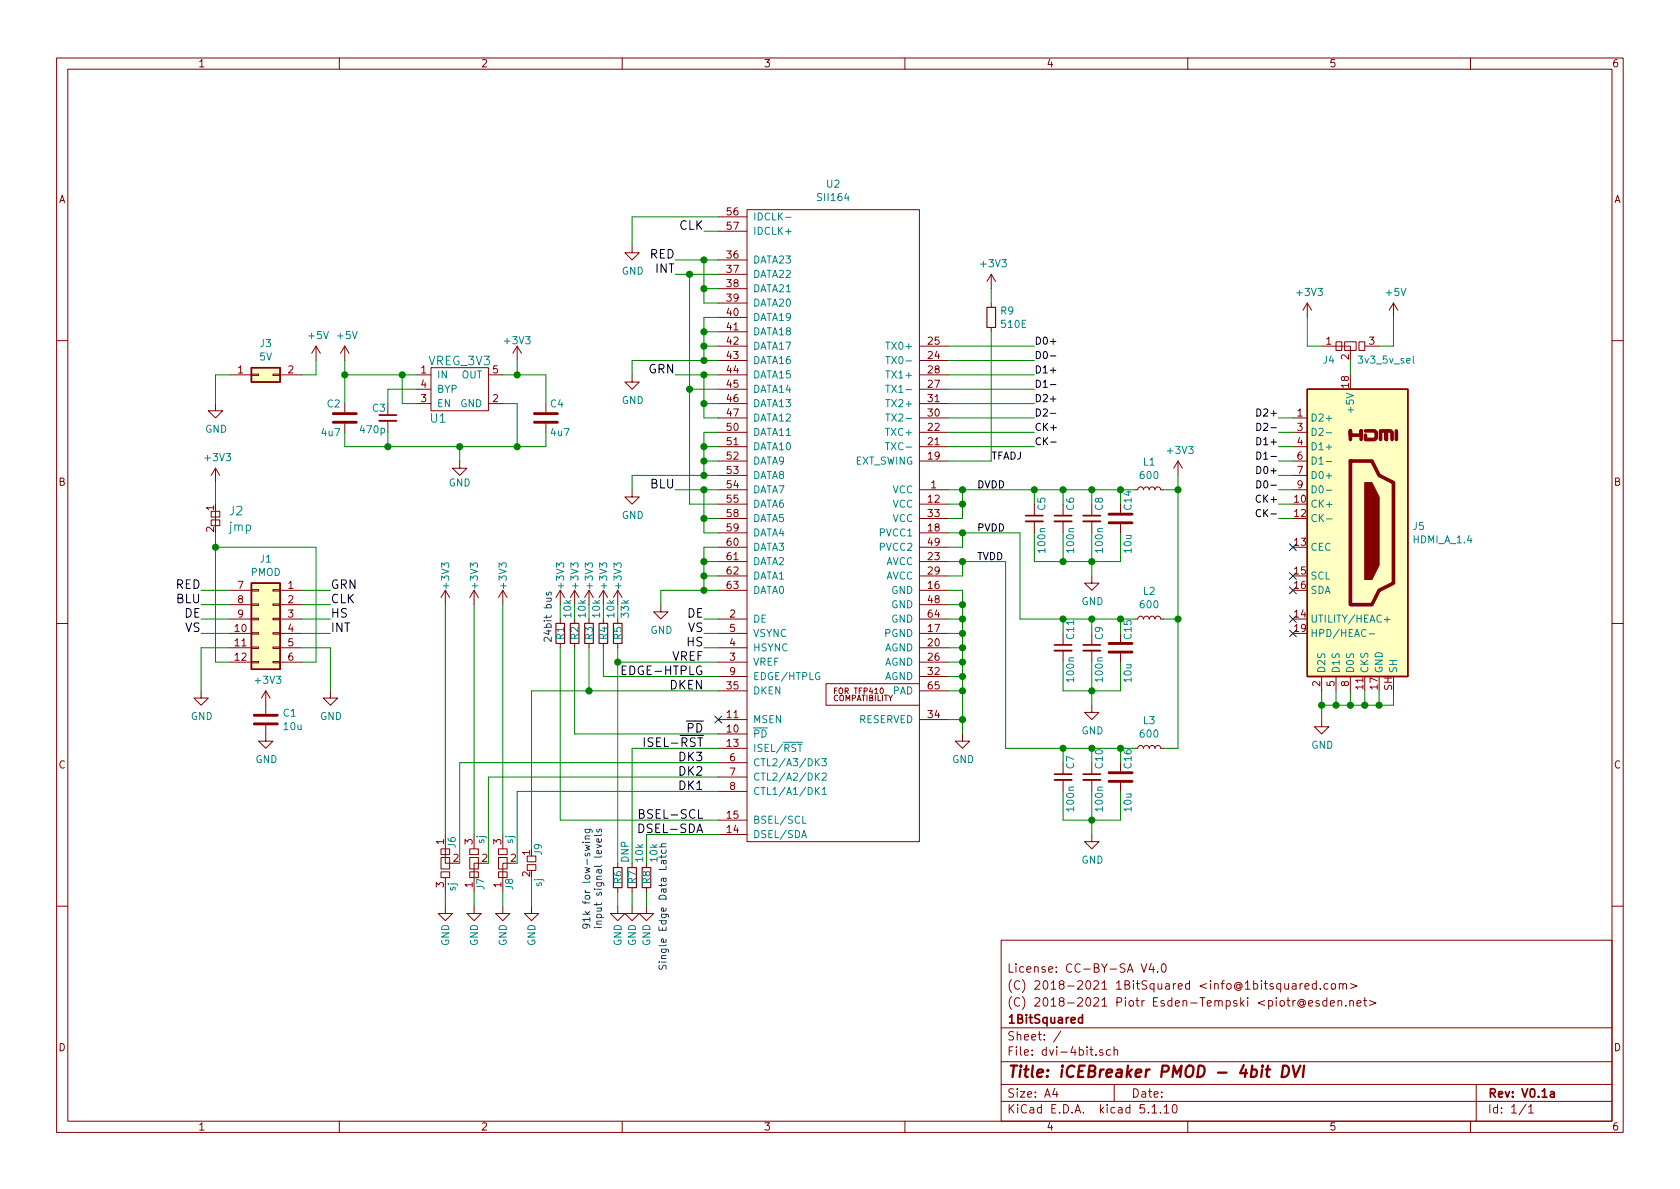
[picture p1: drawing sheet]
EESchema Schematic File Version 4
EELAYER 30 0
EELAYER END
$Descr A4 11693 8268
encoding utf-8
Sheet 1 1
Title "iCEBreaker PMOD - 4bit DVI"
Date ""
Rev "V0.1a"
Comp "1BitSquared"
Comment1 "(C) 2018-2021 Piotr Esden-Tempski <piotr@esden.net>"
Comment2 "(C) 2018-2021 1BitSquared <info@1bitsquared.com>"
Comment3 "License: CC-BY-SA V4.0"
Comment4 ""
$EndDescr
$Comp
L Connector_Generic:Conn_02x06_Top_Bottom J1
U 1 1
P 1900 4300
F 0 "J1" H 1950 4720 50  0000 C CNN
F 1 "PMOD" H 1950 4627 50  0000 C CNN
F 2 "pkl_connectors:PMODHeader_2x06_P2.54mm_Horizontal" H 1900 4300 50  0001 C CNN
F 3 "~" H 1900 4300 50  0001 C CNN
F 4 "conn-th-01in-6-2-hdr-ra" H 1900 4300 50  0001 C CNN "Key"
F 5 "ANY" H 1900 4300 50  0001 C CNN "Source"
	1    1900 4300
	-1   0    0    -1  
$EndComp
Wire Wire Line
	1600 4500 1400 4500
Wire Wire Line
	1400 4500 1400 4800
Wire Wire Line
	1600 4600 1500 4600
Wire Wire Line
	2100 4600 2200 4600
Wire Wire Line
	2100 4500 2300 4500
Wire Wire Line
	2300 4500 2300 4800
Wire Wire Line
	1600 4400 1400 4400
Wire Wire Line
	1600 4300 1400 4300
Wire Wire Line
	1600 4200 1400 4200
Wire Wire Line
	2100 4200 2300 4200
Wire Wire Line
	2100 4300 2300 4300
$Comp
L power:GND #PWR06
U 1 1
P 2300 4800
F 0 "#PWR06" H 2300 4550 50  0001 C CNN
F 1 "GND" H 2305 4624 50  0000 C CNN
F 2 "" H 2300 4800 50  0001 C CNN
F 3 "" H 2300 4800 50  0001 C CNN
	1    2300 4800
	1    0    0    -1  
$EndComp
$Comp
L power:GND #PWR01
U 1 1
P 1400 4800
F 0 "#PWR01" H 1400 4550 50  0001 C CNN
F 1 "GND" H 1405 4624 50  0000 C CNN
F 2 "" H 1400 4800 50  0001 C CNN
F 3 "" H 1400 4800 50  0001 C CNN
	1    1400 4800
	1    0    0    -1  
$EndComp
$Comp
L power:+3V3 #PWR02
U 1 1
P 1500 3350
F 0 "#PWR02" H 1500 3200 50  0001 C CNN
F 1 "+3V3" H 1515 3526 50  0000 C CNN
F 2 "" H 1500 3350 50  0001 C CNN
F 3 "" H 1500 3350 50  0001 C CNN
	1    1500 3350
	1    0    0    -1  
$EndComp
$Comp
L pkl_device:pkl_C C1
U 1 1
P 1850 5000
F 0 "C1" H 1965 5047 50  0000 L CNN
F 1 "10u" H 1965 4954 50  0000 L CNN
F 2 "pkl_dipol:C_0603" H 1965 4907 30  0001 L CNN
F 3 "" H 1850 5000 60  0000 C CNN
F 4 "cap-cer-0603-10u" H 1850 5000 50  0001 C CNN "Key"
F 5 "ANY" H 1850 5000 50  0001 C CNN "Source"
	1    1850 5000
	1    0    0    -1  
$EndComp
$Comp
L power:+3V3 #PWR03
U 1 1
P 1850 4900
F 0 "#PWR03" H 1850 4750 50  0001 C CNN
F 1 "+3V3" H 1865 5076 50  0000 C CNN
F 2 "" H 1850 4900 50  0001 C CNN
F 3 "" H 1850 4900 50  0001 C CNN
	1    1850 4900
	1    0    0    -1  
$EndComp
$Comp
L power:GND #PWR04
U 1 1
P 1850 5100
F 0 "#PWR04" H 1850 4850 50  0001 C CNN
F 1 "GND" H 1855 4924 50  0000 C CNN
F 2 "" H 1850 5100 50  0001 C CNN
F 3 "" H 1850 5100 50  0001 C CNN
	1    1850 5100
	1    0    0    -1  
$EndComp
Wire Wire Line
	2100 4100 2300 4100
Wire Wire Line
	1600 4100 1400 4100
Text Label 1400 4400 2    60   ~ 0
VS
Text Label 1400 4300 2    60   ~ 0
DE
Text Label 2300 4300 0    60   ~ 0
HS
Text Label 1400 4200 2    60   ~ 0
BLU
Text Label 2300 4200 0    60   ~ 0
CLK
Text Label 1400 4100 2    60   ~ 0
RED
Text Label 2300 4100 0    60   ~ 0
GRN
$Comp
L Connector:HDMI_A_1.4 J5
U 1 1
P 9400 3700
F 0 "J5" H 9830 3747 50  0000 L CNN
F 1 "HDMI_A_1.4" H 9830 3654 50  0000 L CNN
F 2 "pkl_connectors:HDMI-10029449-111RLF" H 9425 3700 50  0001 C CNN
F 3 "https://en.wikipedia.org/wiki/HDMI" H 9425 3700 50  0001 C CNN
F 4 "ANY" H 9400 3700 50  0001 C CNN "Source"
	1    9400 3700
	1    0    0    -1  
$EndComp
$Comp
L pkl_lattice:SII164 U2
U 1 1
P 5800 3600
F 0 "U2" H 5800 5930 50  0000 C CNN
F 1 "SII164" H 5800 5837 50  0000 C CNN
F 2 "pkl_housings_qfp:TQFP-64-1EP_10x10mm_P0.5mm_EP5x5mm" H 5850 1250 50  0001 C CNN
F 3 "http://www1.futureelectronics.com/doc/SILICON%20IMAGE/SII164CTG64.pdf" H 5850 1250 50  0001 C CNN
F 4 "ANY" H 5800 3600 50  0001 C CNN "Source"
	1    5800 3600
	1    0    0    -1  
$EndComp
Wire Wire Line
	9200 4800 9200 4900
Wire Wire Line
	9300 4800 9300 4900
Wire Wire Line
	9400 4800 9400 4900
Wire Wire Line
	9500 4800 9500 4900
Wire Wire Line
	9600 4800 9600 4900
Wire Wire Line
	9700 4800 9700 4900
Wire Wire Line
	9700 4900 9600 4900
Wire Wire Line
	9600 4900 9500 4900
Connection ~ 9600 4900
Wire Wire Line
	9500 4900 9400 4900
Connection ~ 9500 4900
Connection ~ 9300 4900
Wire Wire Line
	9300 4900 9200 4900
Connection ~ 9400 4900
Wire Wire Line
	9400 4900 9300 4900
Wire Wire Line
	9200 4900 9200 5000
Connection ~ 9200 4900
$Comp
L power:GND #PWR0101
U 1 1
P 9200 5000
F 0 "#PWR0101" H 9200 4750 50  0001 C CNN
F 1 "GND" H 9205 4824 50  0000 C CNN
F 2 "" H 9200 5000 50  0001 C CNN
F 3 "" H 9200 5000 50  0001 C CNN
	1    9200 5000
	1    0    0    -1  
$EndComp
Wire Wire Line
	5000 4400 4900 4400
Wire Wire Line
	5000 4500 4900 4500
Text Label 4900 4500 2    60   ~ 0
HS
Text Label 4900 4400 2    60   ~ 0
VS
Wire Wire Line
	5000 4300 4900 4300
Text Label 4900 4300 2    60   ~ 0
DE
Wire Wire Line
	5000 1600 4900 1600
$Comp
L power:GND #PWR0102
U 1 1
P 4400 1700
F 0 "#PWR0102" H 4400 1450 50  0001 C CNN
F 1 "GND" H 4405 1524 50  0000 C CNN
F 2 "" H 4400 1700 50  0001 C CNN
F 3 "" H 4400 1700 50  0001 C CNN
	1    4400 1700
	1    0    0    -1  
$EndComp
Text Label 4900 1600 2    60   ~ 0
CLK
Wire Wire Line
	6600 4100 6700 4100
Wire Wire Line
	6700 4100 6700 4200
Wire Wire Line
	6600 4200 6700 4200
Connection ~ 6700 4200
Wire Wire Line
	6700 4200 6700 4300
Wire Wire Line
	6600 4300 6700 4300
Connection ~ 6700 4300
Wire Wire Line
	6700 4300 6700 4400
Wire Wire Line
	6600 4400 6700 4400
Connection ~ 6700 4400
Wire Wire Line
	6700 4400 6700 4500
Wire Wire Line
	6600 4500 6700 4500
Connection ~ 6700 4500
Wire Wire Line
	6700 4500 6700 4600
Wire Wire Line
	6600 4600 6700 4600
Connection ~ 6700 4600
$Comp
L power:GND #PWR0103
U 1 1
P 6700 5100
F 0 "#PWR0103" H 6700 4850 50  0001 C CNN
F 1 "GND" H 6705 4924 50  0000 C CNN
F 2 "" H 6700 5100 50  0001 C CNN
F 3 "" H 6700 5100 50  0001 C CNN
	1    6700 5100
	1    0    0    -1  
$EndComp
Wire Wire Line
	6600 4000 6700 4000
Wire Wire Line
	6700 4000 6700 3900
Wire Wire Line
	6600 3900 6700 3900
Wire Wire Line
	6600 3600 6700 3600
Wire Wire Line
	6700 3600 6700 3500
Wire Wire Line
	6600 3500 6700 3500
Connection ~ 6700 3500
Wire Wire Line
	6700 3500 6700 3400
Wire Wire Line
	6600 3400 6700 3400
Connection ~ 6700 3400
Wire Wire Line
	5000 2800 4900 2800
Wire Wire Line
	5000 2600 4900 2600
Wire Wire Line
	4900 2600 4700 2600
Connection ~ 4900 2600
Text Label 4700 2600 2    60   ~ 0
GRN
Wire Wire Line
	5000 2500 4900 2500
Wire Wire Line
	5000 2400 4900 2400
Wire Wire Line
	4900 2500 4900 2400
Wire Wire Line
	5000 2000 4900 2000
Wire Wire Line
	5000 1800 4900 1800
Wire Wire Line
	4900 1800 4700 1800
Connection ~ 4900 1800
Text Label 4700 1800 2    60   ~ 0
RED
Wire Wire Line
	5000 3200 4900 3200
Wire Wire Line
	5000 3300 4900 3300
Wire Wire Line
	4900 3300 4900 3200
Wire Wire Line
	5000 3400 4900 3400
Wire Wire Line
	5000 3600 4900 3600
Wire Wire Line
	4900 3400 4700 3400
Connection ~ 4900 3400
Text Label 4700 3400 2    60   ~ 0
BLU
Wire Wire Line
	5000 4100 4900 4100
Wire Wire Line
	5000 4000 4900 4000
Wire Wire Line
	4900 4100 4900 4000
$Comp
L power:GND #PWR0104
U 1 1
P 4600 4200
F 0 "#PWR0104" H 4600 3950 50  0001 C CNN
F 1 "GND" H 4605 4024 50  0000 C CNN
F 2 "" H 4600 4200 50  0001 C CNN
F 3 "" H 4600 4200 50  0001 C CNN
	1    4600 4200
	1    0    0    -1  
$EndComp
Wire Wire Line
	6600 2400 7200 2400
Wire Wire Line
	6600 2500 7200 2500
Wire Wire Line
	6600 2600 7200 2600
Wire Wire Line
	6600 2700 7200 2700
Wire Wire Line
	6600 2800 7200 2800
Wire Wire Line
	6600 2900 7200 2900
Wire Wire Line
	6600 3000 7200 3000
Wire Wire Line
	6600 3100 7200 3100
Text Label 7200 2400 0    50   ~ 0
D0+
Text Label 7200 2500 0    50   ~ 0
D0-
Text Label 7200 2600 0    50   ~ 0
D1+
Text Label 7200 2700 0    50   ~ 0
D1-
Text Label 7200 2800 0    50   ~ 0
D2+
Text Label 7200 2900 0    50   ~ 0
D2-
Text Label 7200 3000 0    50   ~ 0
CK+
Text Label 7200 3100 0    50   ~ 0
CK-
NoConn ~ 9000 4400
NoConn ~ 9000 4300
NoConn ~ 9000 4100
NoConn ~ 9000 4000
NoConn ~ 9000 3800
Wire Wire Line
	9000 2900 8900 2900
Wire Wire Line
	9000 3000 8900 3000
Wire Wire Line
	9000 3100 8900 3100
Wire Wire Line
	9000 3200 8900 3200
Wire Wire Line
	9000 3300 8900 3300
Wire Wire Line
	9000 3400 8900 3400
Wire Wire Line
	9000 3500 8900 3500
Wire Wire Line
	9000 3600 8900 3600
Text Label 8900 3300 2    50   ~ 0
D0+
Text Label 8900 3400 2    50   ~ 0
D0-
Text Label 8900 3100 2    50   ~ 0
D1+
Text Label 8900 3200 2    50   ~ 0
D1-
Text Label 8900 2900 2    50   ~ 0
D2+
Text Label 8900 3000 2    50   ~ 0
D2-
Text Label 8900 3500 2    50   ~ 0
CK+
Text Label 8900 3600 2    50   ~ 0
CK-
$Comp
L power:+3V3 #PWR0105
U 1 1
P 8200 3300
F 0 "#PWR0105" H 8200 3150 50  0001 C CNN
F 1 "+3V3" H 8215 3476 50  0000 C CNN
F 2 "" H 8200 3300 50  0001 C CNN
F 3 "" H 8200 3300 50  0001 C CNN
	1    8200 3300
	1    0    0    -1  
$EndComp
$Comp
L pkl_device:pkl_C_Small C5
U 1 1
P 7200 3600
F 0 "C5" V 7250 3650 50  0000 L CNN
F 1 "100n" V 7250 3350 50  0000 L CNN
F 2 "pkl_dipol:C_0402" H 7292 3507 60  0001 L CNN
F 3 "" H 7200 3600 60  0000 C CNN
F 4 "cap-cer-0402-100n" H 7200 3600 50  0001 C CNN "Key"
F 5 "ANY" H 7200 3600 50  0001 C CNN "Source"
	1    7200 3600
	1    0    0    -1  
$EndComp
$Comp
L pkl_device:pkl_C_Small C6
U 1 1
P 7400 3600
F 0 "C6" V 7450 3650 50  0000 L CNN
F 1 "100n" V 7450 3350 50  0000 L CNN
F 2 "pkl_dipol:C_0402" H 7492 3507 60  0001 L CNN
F 3 "" H 7400 3600 60  0000 C CNN
F 4 "cap-cer-0402-100n" H 7400 3600 50  0001 C CNN "Key"
F 5 "ANY" H 7400 3600 50  0001 C CNN "Source"
	1    7400 3600
	1    0    0    -1  
$EndComp
$Comp
L pkl_device:pkl_C_Small C8
U 1 1
P 7600 3600
F 0 "C8" V 7650 3650 50  0000 L CNN
F 1 "100n" V 7650 3350 50  0000 L CNN
F 2 "pkl_dipol:C_0402" H 7692 3507 60  0001 L CNN
F 3 "" H 7600 3600 60  0000 C CNN
F 4 "cap-cer-0402-100n" H 7600 3600 50  0001 C CNN "Key"
F 5 "ANY" H 7600 3600 50  0001 C CNN "Source"
	1    7600 3600
	1    0    0    -1  
$EndComp
$Comp
L pkl_device:pkl_C_Small C10
U 1 1
P 7600 5400
F 0 "C10" V 7650 5450 50  0000 L CNN
F 1 "100n" V 7650 5150 50  0000 L CNN
F 2 "pkl_dipol:C_0402" H 7692 5307 60  0001 L CNN
F 3 "" H 7600 5400 60  0000 C CNN
F 4 "cap-cer-0402-100n" H 7600 5400 50  0001 C CNN "Key"
F 5 "ANY" H 7600 5400 50  0001 C CNN "Source"
	1    7600 5400
	1    0    0    -1  
$EndComp
$Comp
L power:+3V3 #PWR0106
U 1 1
P 4300 4200
F 0 "#PWR0106" H 4300 4050 50  0001 C CNN
F 1 "+3V3" V 4300 4400 50  0000 C CNN
F 2 "" H 4300 4200 50  0001 C CNN
F 3 "" H 4300 4200 50  0001 C CNN
	1    4300 4200
	1    0    0    -1  
$EndComp
Wire Wire Line
	4300 4200 4300 4300
NoConn ~ 5000 5000
Wire Wire Line
	5000 5800 4500 5800
$Comp
L power:GND #PWR0107
U 1 1
P 4500 6300
F 0 "#PWR0107" H 4500 6050 50  0001 C CNN
F 1 "GND" V 4500 6100 50  0000 C CNN
F 2 "" H 4500 6300 50  0001 C CNN
F 3 "" H 4500 6300 50  0001 C CNN
	1    4500 6300
	1    0    0    -1  
$EndComp
Wire Wire Line
	6600 3200 6900 3200
Wire Wire Line
	6900 3200 6900 2300
$Comp
L pkl_device:pkl_R_Small R9
U 1 1
P 6900 2200
F 0 "R9" H 6959 2247 50  0000 L CNN
F 1 "510E" H 6959 2154 50  0000 L CNN
F 2 "pkl_dipol:R_0402" H 6959 2107 60  0001 L CNN
F 3 "" H 6900 2200 60  0000 C CNN
F 4 "res-0402-500" H 6900 2200 50  0001 C CNN "Key"
F 5 "ANY" H 6900 2200 50  0001 C CNN "Source"
	1    6900 2200
	1    0    0    -1  
$EndComp
$Comp
L power:+3V3 #PWR0108
U 1 1
P 6900 2000
F 0 "#PWR0108" H 6900 1850 50  0001 C CNN
F 1 "+3V3" H 6915 2176 50  0000 C CNN
F 2 "" H 6900 2000 50  0001 C CNN
F 3 "" H 6900 2000 50  0001 C CNN
	1    6900 2000
	1    0    0    -1  
$EndComp
Wire Wire Line
	6900 2100 6900 2000
$Comp
L pkl_device:pkl_R_Small R4
U 1 1
P 4200 4400
F 0 "R4" V 4200 4350 50  0000 L CNN
F 1 "10k" V 4250 4500 50  0000 L CNN
F 2 "pkl_dipol:R_0402" H 4259 4307 60  0001 L CNN
F 3 "" H 4200 4400 60  0000 C CNN
F 4 "res-0402-10k" H 4200 4400 50  0001 C CNN "Key"
F 5 "ANY" H 4200 4400 50  0001 C CNN "Source"
	1    4200 4400
	1    0    0    -1  
$EndComp
$Comp
L pkl_device:pkl_R_Small R5
U 1 1
P 4300 4400
F 0 "R5" V 4300 4350 50  0000 L CNN
F 1 "33k" V 4350 4500 50  0000 L CNN
F 2 "pkl_dipol:R_0402" H 4359 4307 60  0001 L CNN
F 3 "" H 4300 4400 60  0000 C CNN
F 4 "res-0402-33k" H 4300 4400 50  0001 C CNN "Key"
F 5 "ANY" H 4300 4400 50  0001 C CNN "Source"
	1    4300 4400
	1    0    0    -1  
$EndComp
Wire Wire Line
	5000 4600 4300 4600
Wire Wire Line
	4300 4600 4300 4500
$Comp
L pkl_device:pkl_R_Small R6
U 1 1
P 4300 6100
F 0 "R6" V 4300 6050 50  0000 L CNN
F 1 "DNP" V 4350 6200 50  0000 L CNN
F 2 "pkl_dipol:R_0402" H 4359 6007 60  0001 L CNN
F 3 "" H 4300 6100 60  0000 C CNN
F 4 "dnp" H 4300 6100 50  0001 C CNN "Key"
F 5 "ANY" H 4300 6100 50  0001 C CNN "Source"
	1    4300 6100
	1    0    0    -1  
$EndComp
Wire Wire Line
	4300 4600 4300 6000
Connection ~ 4300 4600
Wire Wire Line
	4300 6200 4300 6300
$Comp
L power:GND #PWR0109
U 1 1
P 4300 6300
F 0 "#PWR0109" H 4300 6050 50  0001 C CNN
F 1 "GND" V 4300 6100 50  0000 C CNN
F 2 "" H 4300 6300 50  0001 C CNN
F 3 "" H 4300 6300 50  0001 C CNN
	1    4300 6300
	1    0    0    -1  
$EndComp
Text Notes 4200 5750 3    50   ~ 0
91k for low-swing\ninput signal levels
$Comp
L pkl_device:pkl_L_Small L1
U 1 1
P 8000 3400
F 0 "L1" V 8190 3400 50  0000 C CNN
F 1 "600" V 8097 3400 50  0000 C CNN
F 2 "pkl_dipol:L_0402" H 8049 3307 60  0001 L CNN
F 3 "" V 8000 3400 60  0000 C CNN
F 4 "ind-0402-600" H 8000 3400 50  0001 C CNN "Key"
F 5 "ANY" H 8000 3400 50  0001 C CNN "Source"
	1    8000 3400
	0    -1   -1   0   
$EndComp
Wire Wire Line
	7900 3400 7800 3400
$Comp
L pkl_device:pkl_C C14
U 1 1
P 7800 3600
F 0 "C14" V 7850 3650 50  0000 L CNN
F 1 "10u" V 7850 3350 50  0000 L CNN
F 2 "pkl_dipol:C_0603" H 7892 3507 60  0001 L CNN
F 3 "" H 7800 3600 60  0000 C CNN
F 4 "cap-cer-0603-10u" H 7800 3600 50  0001 C CNN "Key"
F 5 "ANY" H 7800 3600 50  0001 C CNN "Source"
	1    7800 3600
	1    0    0    -1  
$EndComp
Wire Wire Line
	7800 3400 7800 3500
Connection ~ 7800 3400
Wire Wire Line
	7600 3400 7600 3500
Connection ~ 7600 3400
Wire Wire Line
	7600 3400 7400 3400
Wire Wire Line
	7400 3400 7400 3500
Connection ~ 7400 3400
Wire Wire Line
	7400 3400 7200 3400
Wire Wire Line
	7200 3400 7200 3500
Connection ~ 7200 3400
Wire Wire Line
	7200 3400 6700 3400
Wire Wire Line
	7200 3700 7200 3900
Wire Wire Line
	7200 3900 7400 3900
Wire Wire Line
	7800 3900 7800 3700
Wire Wire Line
	7600 3700 7600 3900
Connection ~ 7600 3900
Wire Wire Line
	7400 3700 7400 3900
Connection ~ 7400 3900
Wire Wire Line
	7400 3900 7600 3900
Wire Wire Line
	7600 3900 7600 4000
$Comp
L power:GND #PWR0110
U 1 1
P 7600 4000
F 0 "#PWR0110" H 7600 3750 50  0001 C CNN
F 1 "GND" H 7605 3824 50  0000 C CNN
F 2 "" H 7600 4000 50  0001 C CNN
F 3 "" H 7600 4000 50  0001 C CNN
	1    7600 4000
	1    0    0    -1  
$EndComp
Wire Wire Line
	8100 3400 8200 3400
Wire Wire Line
	8200 3400 8200 3300
$Comp
L pkl_device:pkl_C_Small C9
U 1 1
P 7600 4500
F 0 "C9" V 7650 4550 50  0000 L CNN
F 1 "100n" V 7650 4250 50  0000 L CNN
F 2 "pkl_dipol:C_0402" H 7692 4407 60  0001 L CNN
F 3 "" H 7600 4500 60  0000 C CNN
F 4 "cap-cer-0402-100n" H 7600 4500 50  0001 C CNN "Key"
F 5 "ANY" H 7600 4500 50  0001 C CNN "Source"
	1    7600 4500
	1    0    0    -1  
$EndComp
$Comp
L pkl_device:pkl_C C15
U 1 1
P 7800 4500
F 0 "C15" V 7850 4550 50  0000 L CNN
F 1 "10u" V 7850 4250 50  0000 L CNN
F 2 "pkl_dipol:C_0603" H 7892 4407 60  0001 L CNN
F 3 "" H 7800 4500 60  0000 C CNN
F 4 "cap-cer-0603-10u" H 7800 4500 50  0001 C CNN "Key"
F 5 "ANY" H 7800 4500 50  0001 C CNN "Source"
	1    7800 4500
	1    0    0    -1  
$EndComp
Wire Wire Line
	7100 3700 7100 4300
Wire Wire Line
	7100 4300 7400 4300
Wire Wire Line
	6600 3700 6700 3700
Wire Wire Line
	7800 4300 7800 4400
Connection ~ 7800 4300
Wire Wire Line
	7800 4300 7900 4300
Wire Wire Line
	7600 4300 7600 4400
Connection ~ 7600 4300
$Comp
L pkl_device:pkl_L_Small L2
U 1 1
P 8000 4300
F 0 "L2" V 8190 4300 50  0000 C CNN
F 1 "600" V 8097 4300 50  0000 C CNN
F 2 "pkl_dipol:L_0402" H 8049 4207 60  0001 L CNN
F 3 "" V 8000 4300 60  0000 C CNN
F 4 "ind-0402-600" H 8000 4300 50  0001 C CNN "Key"
F 5 "ANY" H 8000 4300 50  0001 C CNN "Source"
	1    8000 4300
	0    -1   -1   0   
$EndComp
Wire Wire Line
	8200 3400 8200 4300
Wire Wire Line
	8200 4300 8100 4300
Connection ~ 8200 3400
Wire Wire Line
	7600 4600 7600 4800
Wire Wire Line
	7800 4800 7800 4600
Connection ~ 7600 4800
Wire Wire Line
	7600 4800 7800 4800
Wire Wire Line
	7600 4800 7600 4900
$Comp
L power:GND #PWR0111
U 1 1
P 7600 4900
F 0 "#PWR0111" H 7600 4650 50  0001 C CNN
F 1 "GND" H 7605 4724 50  0000 C CNN
F 2 "" H 7600 4900 50  0001 C CNN
F 3 "" H 7600 4900 50  0001 C CNN
	1    7600 4900
	1    0    0    -1  
$EndComp
$Comp
L pkl_device:pkl_C C16
U 1 1
P 7800 5400
F 0 "C16" V 7850 5450 50  0000 L CNN
F 1 "10u" V 7850 5150 50  0000 L CNN
F 2 "pkl_dipol:C_0603" H 7892 5307 60  0001 L CNN
F 3 "" H 7800 5400 60  0000 C CNN
F 4 "cap-cer-0603-10u" H 7800 5400 50  0001 C CNN "Key"
F 5 "ANY" H 7800 5400 50  0001 C CNN "Source"
	1    7800 5400
	1    0    0    -1  
$EndComp
Wire Wire Line
	6700 3900 7000 3900
Wire Wire Line
	7000 3900 7000 5200
Wire Wire Line
	7000 5200 7400 5200
Connection ~ 6700 3900
Wire Wire Line
	7800 5200 7800 5300
Connection ~ 7800 5200
Wire Wire Line
	7800 5200 7900 5200
Wire Wire Line
	7600 5200 7600 5300
Connection ~ 7600 5200
Wire Wire Line
	7400 5200 7400 5300
Connection ~ 7400 5200
Wire Wire Line
	7400 5200 7600 5200
$Comp
L pkl_device:pkl_L_Small L3
U 1 1
P 8000 5200
F 0 "L3" V 8190 5200 50  0000 C CNN
F 1 "600" V 8097 5200 50  0000 C CNN
F 2 "pkl_dipol:L_0402" H 8049 5107 60  0001 L CNN
F 3 "" V 8000 5200 60  0000 C CNN
F 4 "ind-0402-600" H 8000 5200 50  0001 C CNN "Key"
F 5 "ANY" H 8000 5200 50  0001 C CNN "Source"
	1    8000 5200
	0    -1   -1   0   
$EndComp
Wire Wire Line
	8100 5200 8200 5200
Wire Wire Line
	8200 5200 8200 4300
Connection ~ 8200 4300
Wire Wire Line
	7400 5500 7400 5700
Wire Wire Line
	7800 5700 7800 5500
Connection ~ 7600 5700
Wire Wire Line
	7600 5700 7800 5700
Wire Wire Line
	7600 5700 7600 5800
$Comp
L power:GND #PWR0112
U 1 1
P 7600 5800
F 0 "#PWR0112" H 7600 5550 50  0001 C CNN
F 1 "GND" H 7605 5624 50  0000 C CNN
F 2 "" H 7600 5800 50  0001 C CNN
F 3 "" H 7600 5800 50  0001 C CNN
	1    7600 5800
	1    0    0    -1  
$EndComp
Text Label 6800 3400 0    50   ~ 0
DVDD
Text Label 6800 3700 0    50   ~ 0
PVDD
Text Label 6800 3900 0    50   ~ 0
TVDD
Wire Wire Line
	4200 4700 4200 4500
Wire Wire Line
	4200 4700 5000 4700
Wire Wire Line
	4200 4300 4200 4200
$Comp
L power:+3V3 #PWR0113
U 1 1
P 4200 4200
F 0 "#PWR0113" H 4200 4050 50  0001 C CNN
F 1 "+3V3" V 4200 4400 50  0000 C CNN
F 2 "" H 4200 4200 50  0001 C CNN
F 3 "" H 4200 4200 50  0001 C CNN
	1    4200 4200
	1    0    0    -1  
$EndComp
Wire Wire Line
	4100 4800 4100 4500
Wire Wire Line
	4100 4800 5000 4800
$Comp
L pkl_device:pkl_R_Small R3
U 1 1
P 4100 4400
F 0 "R3" V 4100 4350 50  0000 L CNN
F 1 "10k" V 4150 4500 50  0000 L CNN
F 2 "pkl_dipol:R_0402" H 4159 4307 60  0001 L CNN
F 3 "" H 4100 4400 60  0000 C CNN
F 4 "res-0402-10k" H 4100 4400 50  0001 C CNN "Key"
F 5 "ANY" H 4100 4400 50  0001 C CNN "Source"
	1    4100 4400
	1    0    0    -1  
$EndComp
$Comp
L power:+3V3 #PWR0114
U 1 1
P 4100 4200
F 0 "#PWR0114" H 4100 4050 50  0001 C CNN
F 1 "+3V3" V 4100 4400 50  0000 C CNN
F 2 "" H 4100 4200 50  0001 C CNN
F 3 "" H 4100 4200 50  0001 C CNN
	1    4100 4200
	1    0    0    -1  
$EndComp
Wire Wire Line
	4100 4200 4100 4300
Wire Wire Line
	4000 5100 4000 4500
Wire Wire Line
	4000 5100 5000 5100
$Comp
L pkl_device:pkl_R_Small R2
U 1 1
P 4000 4400
F 0 "R2" V 4000 4350 50  0000 L CNN
F 1 "10k" V 4050 4500 50  0000 L CNN
F 2 "pkl_dipol:R_0402" H 4059 4307 60  0001 L CNN
F 3 "" H 4000 4400 60  0000 C CNN
F 4 "res-0402-10k" H 4000 4400 50  0001 C CNN "Key"
F 5 "ANY" H 4000 4400 50  0001 C CNN "Source"
	1    4000 4400
	1    0    0    -1  
$EndComp
$Comp
L power:+3V3 #PWR0115
U 1 1
P 4000 4200
F 0 "#PWR0115" H 4000 4050 50  0001 C CNN
F 1 "+3V3" V 4000 4400 50  0000 C CNN
F 2 "" H 4000 4200 50  0001 C CNN
F 3 "" H 4000 4200 50  0001 C CNN
	1    4000 4200
	1    0    0    -1  
$EndComp
Wire Wire Line
	4000 4300 4000 4200
$Comp
L power:GND #PWR0116
U 1 1
P 4400 3400
F 0 "#PWR0116" H 4400 3150 50  0001 C CNN
F 1 "GND" H 4405 3224 50  0000 C CNN
F 2 "" H 4400 3400 50  0001 C CNN
F 3 "" H 4400 3400 50  0001 C CNN
	1    4400 3400
	1    0    0    -1  
$EndComp
$Comp
L power:GND #PWR0117
U 1 1
P 4400 2600
F 0 "#PWR0117" H 4400 2350 50  0001 C CNN
F 1 "GND" H 4405 2424 50  0000 C CNN
F 2 "" H 4400 2600 50  0001 C CNN
F 3 "" H 4400 2600 50  0001 C CNN
	1    4400 2600
	1    0    0    -1  
$EndComp
Wire Wire Line
	3900 5700 3900 4500
Wire Wire Line
	3900 5700 5000 5700
$Comp
L pkl_device:pkl_R_Small R1
U 1 1
P 3900 4400
F 0 "R1" V 3900 4350 50  0000 L CNN
F 1 "10k" V 3950 4500 50  0000 L CNN
F 2 "pkl_dipol:R_0402" H 3959 4307 60  0001 L CNN
F 3 "" H 3900 4400 60  0000 C CNN
F 4 "res-0402-10k" H 3900 4400 50  0001 C CNN "Key"
F 5 "ANY" H 3900 4400 50  0001 C CNN "Source"
	1    3900 4400
	1    0    0    -1  
$EndComp
Wire Wire Line
	3900 4300 3900 4200
$Comp
L power:+3V3 #PWR0118
U 1 1
P 3900 4200
F 0 "#PWR0118" H 3900 4050 50  0001 C CNN
F 1 "+3V3" V 3900 4400 50  0000 C CNN
F 2 "" H 3900 4200 50  0001 C CNN
F 3 "" H 3900 4200 50  0001 C CNN
	1    3900 4200
	1    0    0    -1  
$EndComp
$Comp
L pkl_device:pkl_R_Small R8
U 1 1
P 4500 6100
F 0 "R8" V 4500 6050 50  0000 L CNN
F 1 "10k" V 4550 6200 50  0000 L CNN
F 2 "pkl_dipol:R_0402" H 4559 6007 60  0001 L CNN
F 3 "" H 4500 6100 60  0000 C CNN
F 4 "res-0402-10k" H 4500 6100 50  0001 C CNN "Key"
F 5 "ANY" H 4500 6100 50  0001 C CNN "Source"
	1    4500 6100
	1    0    0    -1  
$EndComp
Wire Wire Line
	4500 5800 4500 6000
Wire Wire Line
	4500 6200 4500 6300
$Comp
L pkl_device:pkl_R_Small R7
U 1 1
P 4400 6100
F 0 "R7" V 4400 6050 50  0000 L CNN
F 1 "10k" V 4450 6200 50  0000 L CNN
F 2 "pkl_dipol:R_0402" H 4459 6007 60  0001 L CNN
F 3 "" H 4400 6100 60  0000 C CNN
F 4 "res-0402-10k" H 4400 6100 50  0001 C CNN "Key"
F 5 "ANY" H 4400 6100 50  0001 C CNN "Source"
	1    4400 6100
	1    0    0    -1  
$EndComp
Wire Wire Line
	4400 6000 4400 5200
Wire Wire Line
	4400 5200 5000 5200
Wire Wire Line
	4400 6200 4400 6300
$Comp
L power:GND #PWR0119
U 1 1
P 4400 6300
F 0 "#PWR0119" H 4400 6050 50  0001 C CNN
F 1 "GND" V 4400 6100 50  0000 C CNN
F 2 "" H 4400 6300 50  0001 C CNN
F 3 "" H 4400 6300 50  0001 C CNN
	1    4400 6300
	1    0    0    -1  
$EndComp
Wire Wire Line
	9400 2500 9400 2600
$Comp
L power:+5V #PWR0120
U 1 1
P 9700 2200
F 0 "#PWR0120" H 9700 2050 50  0001 C CNN
F 1 "+5V" H 9715 2376 50  0000 C CNN
F 2 "" H 9700 2200 50  0001 C CNN
F 3 "" H 9700 2200 50  0001 C CNN
	1    9700 2200
	1    0    0    -1  
$EndComp
$Comp
L pkl_misc:pkl_jumper_nc J2
U 1 1
P 1500 3600
F 0 "J2" V 1445 3690 60  0000 L CNN
F 1 "jmp" V 1555 3690 60  0000 L CNN
F 2 "pkl_jumpers:J_NC_0603_30" V 1610 3690 60  0001 L CNN
F 3 "" H 1500 3600 60  0000 C CNN
F 4 "ANY" H 1500 3600 50  0001 C CNN "Source"
	1    1500 3600
	0    1    1    0   
$EndComp
Wire Wire Line
	2200 3800 1500 3800
Wire Wire Line
	2200 3800 2200 4600
Connection ~ 1500 3800
Wire Wire Line
	4400 1700 4400 1500
Wire Wire Line
	4400 1500 5000 1500
Wire Wire Line
	4900 2500 4400 2500
Wire Wire Line
	4400 2500 4400 2600
Connection ~ 4900 2500
Wire Wire Line
	4900 3300 4400 3300
Wire Wire Line
	4400 3300 4400 3400
Connection ~ 4900 3300
Wire Wire Line
	4900 4100 4600 4100
Wire Wire Line
	4600 4100 4600 4200
Connection ~ 4900 4100
$Comp
L Connector_Generic:Conn_02x01 J3
U 1 1
P 1800 2600
F 0 "J3" H 1850 2820 50  0000 C CNN
F 1 "5V" H 1850 2727 50  0000 C CNN
F 2 "Connector_PinHeader_2.54mm:PinHeader_2x01_P2.54mm_Vertical" H 1800 2600 50  0001 C CNN
F 3 "~" H 1800 2600 50  0001 C CNN
F 4 "conn-th-01in-6-2-hdr-ra" H 1800 2600 50  0001 C CNN "Key"
F 5 "ANY" H 1800 2600 50  0001 C CNN "Source"
	1    1800 2600
	1    0    0    -1  
$EndComp
Wire Wire Line
	1600 2600 1500 2600
Wire Wire Line
	1500 2600 1500 2800
Wire Wire Line
	2100 2600 2200 2600
Wire Wire Line
	2200 2600 2200 2500
$Comp
L power:+5V #PWR0121
U 1 1
P 2200 2500
F 0 "#PWR0121" H 2200 2350 50  0001 C CNN
F 1 "+5V" H 2215 2676 50  0000 C CNN
F 2 "" H 2200 2500 50  0001 C CNN
F 3 "" H 2200 2500 50  0001 C CNN
	1    2200 2500
	1    0    0    -1  
$EndComp
$Comp
L power:GND #PWR0122
U 1 1
P 1500 2800
F 0 "#PWR0122" H 1500 2550 50  0001 C CNN
F 1 "GND" H 1505 2624 50  0000 C CNN
F 2 "" H 1500 2800 50  0001 C CNN
F 3 "" H 1500 2800 50  0001 C CNN
	1    1500 2800
	1    0    0    -1  
$EndComp
$Comp
L pkl_device:pkl_C C2
U 1 1
P 2400 2900
F 0 "C2" H 2425 3000 50  0000 L CNN
F 1 "4u7" H 2425 2800 50  0000 L CNN
F 2 "pkl_dipol:C_0603" H 2438 2750 30  0001 C CNN
F 3 "" H 2400 2900 60  0000 C CNN
F 4 "cap-cer-0603-4u7" H 2400 2900 60  0001 C CNN "Key"
F 5 "0603" H 2400 2900 60  0001 C CNN "Package ID"
F 6 "ANY" H 2400 2900 60  0001 C CNN "Source"
	1    2400 2900
	-1   0    0    -1  
$EndComp
$Comp
L pkl_device:pkl_VREG_5PIN_FIXED U1
U 1 1
P 3200 2700
F 0 "U1" H 3050 2500 60  0000 C CNN
F 1 "VREG_3V3" H 3200 2900 60  0000 C CNN
F 2 "pkl_housings_sot:SOT-23-5" H 3200 2700 60  0001 C CNN
F 3 "http://www.ti.com/lit/ds/symlink/lp2992.pdf" H 3200 2700 60  0001 C CNN
F 4 "vreg-sot23-5-3v3" H 3200 2700 60  0001 C CNN "Key"
F 5 "LP2992AIM5-3.3/NOPB" H 3200 2700 60  0001 C CNN "MFN"
F 6 "sot23-5" H 3200 2700 60  0001 C CNN "Package ID"
F 7 "ANY" H 3200 2700 60  0001 C CNN "Source"
	1    3200 2700
	1    0    0    -1  
$EndComp
$Comp
L pkl_device:pkl_C C4
U 1 1
P 3800 2900
F 0 "C4" H 3825 3000 50  0000 L CNN
F 1 "4u7" H 3825 2800 50  0000 L CNN
F 2 "pkl_dipol:C_0603" H 3838 2750 30  0001 C CNN
F 3 "" H 3800 2900 60  0000 C CNN
F 4 "cap-cer-0603-4u7" H 3800 2900 60  0001 C CNN "Key"
F 5 "0603" H 3800 2900 60  0001 C CNN "Package ID"
F 6 "ANY" H 3800 2900 60  0001 C CNN "Source"
	1    3800 2900
	1    0    0    -1  
$EndComp
$Comp
L power:GND #PWR0123
U 1 1
P 3200 3200
F 0 "#PWR0123" H 3200 2950 50  0001 C CNN
F 1 "GND" H 3200 3050 50  0000 C CNN
F 2 "" H 3200 3200 60  0000 C CNN
F 3 "" H 3200 3200 60  0000 C CNN
F 4 "ANY" H 3200 3200 50  0001 C CNN "Source"
	1    3200 3200
	1    0    0    -1  
$EndComp
$Comp
L pkl_device:pkl_C_Small C3
U 1 1
P 2700 2900
F 0 "C3" H 2710 2970 50  0000 L CNN
F 1 "470p" H 2710 2820 50  0000 L CNN
F 2 "pkl_dipol:C_0402" H 2700 2900 60  0001 C CNN
F 3 "" H 2700 2900 60  0000 C CNN
F 4 "cap-cer-0402-470p" H 2700 2900 60  0001 C CNN "Key"
F 5 "0402" H 2700 2900 60  0001 C CNN "Package ID"
F 6 "ANY" H 2700 2900 60  0001 C CNN "Source"
	1    2700 2900
	-1   0    0    -1  
$EndComp
$Comp
L power:+3V3 #PWR0124
U 1 1
P 3600 2500
F 0 "#PWR0124" H 3600 2350 50  0001 C CNN
F 1 "+3V3" H 3600 2640 50  0000 C CNN
F 2 "" H 3600 2500 60  0000 C CNN
F 3 "" H 3600 2500 60  0000 C CNN
F 4 "ANY" H 3600 2500 50  0001 C CNN "Source"
	1    3600 2500
	1    0    0    -1  
$EndComp
Wire Wire Line
	2400 2600 2800 2600
Wire Wire Line
	2800 2600 2900 2600
Wire Wire Line
	2800 2600 2800 2800
Wire Wire Line
	2800 2800 2900 2800
Connection ~ 2800 2600
Wire Wire Line
	3500 2800 3600 2800
Wire Wire Line
	3600 3100 3600 2800
Wire Wire Line
	2400 3100 2700 3100
Wire Wire Line
	2700 3100 3200 3100
Wire Wire Line
	3200 3100 3600 3100
Wire Wire Line
	3600 3100 3800 3100
Wire Wire Line
	3200 3100 3200 3200
Wire Wire Line
	2400 3100 2400 3000
Connection ~ 3200 3100
Wire Wire Line
	2900 2700 2700 2700
Wire Wire Line
	2700 2700 2700 2800
Wire Wire Line
	2700 3000 2700 3100
Connection ~ 2700 3100
Wire Wire Line
	2400 2500 2400 2600
Wire Wire Line
	2400 2600 2400 2800
Wire Wire Line
	3500 2600 3600 2600
Wire Wire Line
	3600 2600 3800 2600
Wire Wire Line
	3800 2600 3800 2800
Wire Wire Line
	3800 3100 3800 3000
Connection ~ 3600 3100
Wire Wire Line
	3600 2500 3600 2600
Connection ~ 3600 2600
Connection ~ 2400 2600
$Comp
L power:+5V #PWR0125
U 1 1
P 2400 2500
F 0 "#PWR0125" H 2400 2350 50  0001 C CNN
F 1 "+5V" H 2415 2676 50  0000 C CNN
F 2 "" H 2400 2500 50  0001 C CNN
F 3 "" H 2400 2500 50  0001 C CNN
	1    2400 2500
	1    0    0    -1  
$EndComp
Text Label 4900 4600 2    60   ~ 0
VREF
Text Label 4900 4700 2    60   ~ 0
EDGE-HTPLG
Text Label 4900 4800 2    60   ~ 0
DKEN
Text Label 4900 5100 2    60   ~ 0
~PD
Text Label 4900 5200 2    60   ~ 0
ISEL-~RST
Text Label 4900 5700 2    60   ~ 0
BSEL-SCL
Text Label 4900 5800 2    60   ~ 0
DSEL-SDA
Wire Wire Line
	1500 3700 1500 3800
Wire Wire Line
	1500 3350 1500 3500
Text Label 6900 3200 0    50   ~ 0
TFADJ
$Comp
L pkl_device:pkl_C_Small C7
U 1 1
P 7400 5400
F 0 "C7" V 7450 5450 50  0000 L CNN
F 1 "100n" V 7450 5150 50  0000 L CNN
F 2 "pkl_dipol:C_0402" H 7492 5307 60  0001 L CNN
F 3 "" H 7400 5400 60  0000 C CNN
F 4 "cap-cer-0402-100n" H 7400 5400 50  0001 C CNN "Key"
F 5 "ANY" H 7400 5400 50  0001 C CNN "Source"
	1    7400 5400
	1    0    0    -1  
$EndComp
Wire Wire Line
	7600 3900 7800 3900
Wire Wire Line
	7600 3400 7800 3400
Wire Wire Line
	7600 4300 7800 4300
Wire Wire Line
	7600 5200 7800 5200
Wire Wire Line
	7400 5700 7600 5700
Wire Wire Line
	7600 5500 7600 5700
Wire Wire Line
	6700 4600 6700 4700
Wire Wire Line
	6600 5000 6700 5000
Connection ~ 6700 5000
Wire Wire Line
	6700 5000 6700 5100
Wire Wire Line
	6600 4700 6700 4700
Connection ~ 6700 4700
Wire Wire Line
	6700 4700 6700 4800
Wire Wire Line
	1500 4600 1500 3800
$Comp
L pkl_misc:pkl_double_jumper_ncno J4
U 1 1
P 9400 2400
F 0 "J4" H 9250 2500 50  0000 C CNN
F 1 "3v3_5v_sel" H 9650 2500 50  0000 C CNN
F 2 "pkl_jumpers:J_NCNO_0903_30" H 9350 2400 50  0001 C CNN
F 3 "" H 9350 2400 50  0001 C CNN
	1    9400 2400
	1    0    0    1   
$EndComp
Wire Wire Line
	9600 2400 9700 2400
Wire Wire Line
	9700 2400 9700 2200
Wire Wire Line
	9200 2400 9100 2400
Wire Wire Line
	9100 2400 9100 2200
$Comp
L power:+3V3 #PWR0126
U 1 1
P 9100 2200
F 0 "#PWR0126" H 9100 2050 50  0001 C CNN
F 1 "+3V3" H 9115 2376 50  0000 C CNN
F 2 "" H 9100 2200 50  0001 C CNN
F 3 "" H 9100 2200 50  0001 C CNN
	1    9100 2200
	1    0    0    -1  
$EndComp
Wire Wire Line
	2100 4400 2300 4400
Text Label 2300 4400 0    60   ~ 0
INT
Wire Wire Line
	4900 3400 4900 3600
Wire Wire Line
	4900 2600 4900 2800
Wire Wire Line
	4900 1800 4900 2000
Wire Wire Line
	5000 1900 4800 1900
Connection ~ 4800 1900
Wire Wire Line
	4800 1900 4700 1900
Wire Wire Line
	5000 2700 4800 2700
Connection ~ 4800 2700
Wire Wire Line
	5000 3500 4800 3500
Text Label 4700 1900 2    60   ~ 0
INT
Wire Wire Line
	5000 3800 4900 3800
Wire Wire Line
	4900 3800 4900 3900
Connection ~ 4900 4000
Wire Wire Line
	5000 3900 4900 3900
Connection ~ 4900 3900
Wire Wire Line
	4900 3900 4900 4000
Wire Wire Line
	4800 2700 4800 3500
Wire Wire Line
	5000 3000 4900 3000
Wire Wire Line
	4900 3000 4900 3100
Connection ~ 4900 3200
Wire Wire Line
	5000 3100 4900 3100
Connection ~ 4900 3100
Wire Wire Line
	4900 3100 4900 3200
Wire Wire Line
	5000 2900 4900 2900
Wire Wire Line
	4900 2900 4900 2800
Connection ~ 4900 2800
Wire Wire Line
	4800 1900 4800 2700
Wire Wire Line
	5000 2200 4900 2200
Wire Wire Line
	4900 2200 4900 2300
Connection ~ 4900 2400
Wire Wire Line
	5000 2300 4900 2300
Connection ~ 4900 2300
Wire Wire Line
	4900 2300 4900 2400
Wire Wire Line
	5000 2100 4900 2100
Wire Wire Line
	4900 2100 4900 2000
Connection ~ 4900 2000
Wire Wire Line
	5000 3700 4900 3700
Wire Wire Line
	4900 3700 4900 3600
Connection ~ 4900 3600
Wire Wire Line
	6600 4800 6700 4800
Connection ~ 6700 4800
Wire Wire Line
	6700 4800 6700 5000
$Comp
L pkl_device:pkl_C_Small C11
U 1 1
P 7400 4500
F 0 "C11" V 7450 4550 50  0000 L CNN
F 1 "100n" V 7450 4250 50  0000 L CNN
F 2 "pkl_dipol:C_0402" H 7492 4407 60  0001 L CNN
F 3 "" H 7400 4500 60  0000 C CNN
F 4 "cap-cer-0402-100n" H 7400 4500 50  0001 C CNN "Key"
F 5 "ANY" H 7400 4500 50  0001 C CNN "Source"
	1    7400 4500
	1    0    0    -1  
$EndComp
Wire Wire Line
	7400 4300 7400 4400
Connection ~ 7400 4300
Wire Wire Line
	7400 4300 7600 4300
Wire Wire Line
	7400 4600 7400 4800
Wire Wire Line
	7400 4800 7600 4800
Wire Wire Line
	6600 3800 6700 3800
Wire Wire Line
	6700 3800 6700 3700
Connection ~ 6700 3700
Wire Wire Line
	6700 3700 7100 3700
Text Notes 4650 5850 3    50   ~ 0
Single Edge Data Latch
Text Notes 3850 4100 3    50   ~ 0
24bit bus
$Comp
L pkl_misc:pkl_double_jumper_ncno J7
U 1 1
P 3300 6000
F 0 "J7" H 3200 6050 50  0000 R CNN
F 1 "sj" H 3500 6050 50  0000 R CNN
F 2 "pkl_jumpers:J_NCNO_0903_15" H 3250 6000 50  0001 C CNN
F 3 "" H 3250 6000 50  0001 C CNN
	1    3300 6000
	0    1    -1   0   
$EndComp
$Comp
L pkl_misc:pkl_double_jumper_ncno J6
U 1 1
P 3100 6000
F 0 "J6" H 3000 6050 50  0000 R CNN
F 1 "sj" H 3300 6050 50  0000 R CNN
F 2 "pkl_jumpers:J_NCNO_0903_15" H 3050 6000 50  0001 C CNN
F 3 "" H 3050 6000 50  0001 C CNN
	1    3100 6000
	0    1    1    0   
$EndComp
$Comp
L pkl_misc:pkl_double_jumper_ncno J8
U 1 1
P 3500 6000
F 0 "J8" H 3400 6050 50  0000 R CNN
F 1 "sj" H 3700 6050 50  0000 R CNN
F 2 "pkl_jumpers:J_NCNO_0903_15" H 3450 6000 50  0001 C CNN
F 3 "" H 3450 6000 50  0001 C CNN
	1    3500 6000
	0    1    -1   0   
$EndComp
$Comp
L power:GND #PWR0127
U 1 1
P 3500 6300
F 0 "#PWR0127" H 3500 6050 50  0001 C CNN
F 1 "GND" V 3500 6100 50  0000 C CNN
F 2 "" H 3500 6300 50  0001 C CNN
F 3 "" H 3500 6300 50  0001 C CNN
	1    3500 6300
	1    0    0    -1  
$EndComp
$Comp
L power:+3V3 #PWR0128
U 1 1
P 3500 4200
F 0 "#PWR0128" H 3500 4050 50  0001 C CNN
F 1 "+3V3" V 3500 4400 50  0000 C CNN
F 2 "" H 3500 4200 50  0001 C CNN
F 3 "" H 3500 4200 50  0001 C CNN
	1    3500 4200
	1    0    0    -1  
$EndComp
$Comp
L power:GND #PWR0129
U 1 1
P 3300 6300
F 0 "#PWR0129" H 3300 6050 50  0001 C CNN
F 1 "GND" V 3300 6100 50  0000 C CNN
F 2 "" H 3300 6300 50  0001 C CNN
F 3 "" H 3300 6300 50  0001 C CNN
	1    3300 6300
	1    0    0    -1  
$EndComp
$Comp
L power:+3V3 #PWR0130
U 1 1
P 3300 4200
F 0 "#PWR0130" H 3300 4050 50  0001 C CNN
F 1 "+3V3" V 3300 4400 50  0000 C CNN
F 2 "" H 3300 4200 50  0001 C CNN
F 3 "" H 3300 4200 50  0001 C CNN
	1    3300 4200
	1    0    0    -1  
$EndComp
Wire Wire Line
	3400 5400 5000 5400
$Comp
L power:+3V3 #PWR0131
U 1 1
P 3100 4200
F 0 "#PWR0131" H 3100 4050 50  0001 C CNN
F 1 "+3V3" V 3100 4400 50  0000 C CNN
F 2 "" H 3100 4200 50  0001 C CNN
F 3 "" H 3100 4200 50  0001 C CNN
	1    3100 4200
	1    0    0    -1  
$EndComp
$Comp
L power:GND #PWR0132
U 1 1
P 3100 6300
F 0 "#PWR0132" H 3100 6050 50  0001 C CNN
F 1 "GND" V 3100 6100 50  0000 C CNN
F 2 "" H 3100 6300 50  0001 C CNN
F 3 "" H 3100 6300 50  0001 C CNN
	1    3100 6300
	1    0    0    -1  
$EndComp
Wire Wire Line
	3500 5800 3500 4200
Wire Wire Line
	3500 6200 3500 6300
Wire Wire Line
	3400 6000 3400 5400
Wire Wire Line
	3300 6300 3300 6200
Wire Wire Line
	3100 6200 3100 6300
Wire Wire Line
	3200 5300 3200 6000
Wire Wire Line
	3300 5800 3300 4200
Wire Wire Line
	3100 5800 3100 4200
Wire Wire Line
	3200 5300 5000 5300
Wire Wire Line
	5000 5500 3600 5500
Wire Wire Line
	3600 5500 3600 6000
$Comp
L power:GND #PWR0133
U 1 1
P 3700 6300
F 0 "#PWR0133" H 3700 6050 50  0001 C CNN
F 1 "GND" V 3700 6100 50  0000 C CNN
F 2 "" H 3700 6300 50  0001 C CNN
F 3 "" H 3700 6300 50  0001 C CNN
	1    3700 6300
	1    0    0    -1  
$EndComp
Wire Wire Line
	3700 6100 3700 6300
$Comp
L pkl_misc:pkl_jumper J9
U 1 1
P 3700 6000
F 0 "J9" H 3650 6050 50  0000 R CNN
F 1 "sj" H 3800 6050 50  0000 L CNN
F 2 "pkl_jumpers:J_0603" H 3700 6000 60  0001 C CNN
F 3 "" H 3700 6000 60  0000 C CNN
	1    3700 6000
	0    1    1    0   
$EndComp
Wire Wire Line
	3700 5900 3700 4800
Wire Wire Line
	3700 4800 4100 4800
Connection ~ 4100 4800
Text Label 4900 5300 2    60   ~ 0
DK3
Text Label 4900 5400 2    60   ~ 0
DK2
Text Label 4900 5500 2    60   ~ 0
DK1
$EndSCHEMATC
